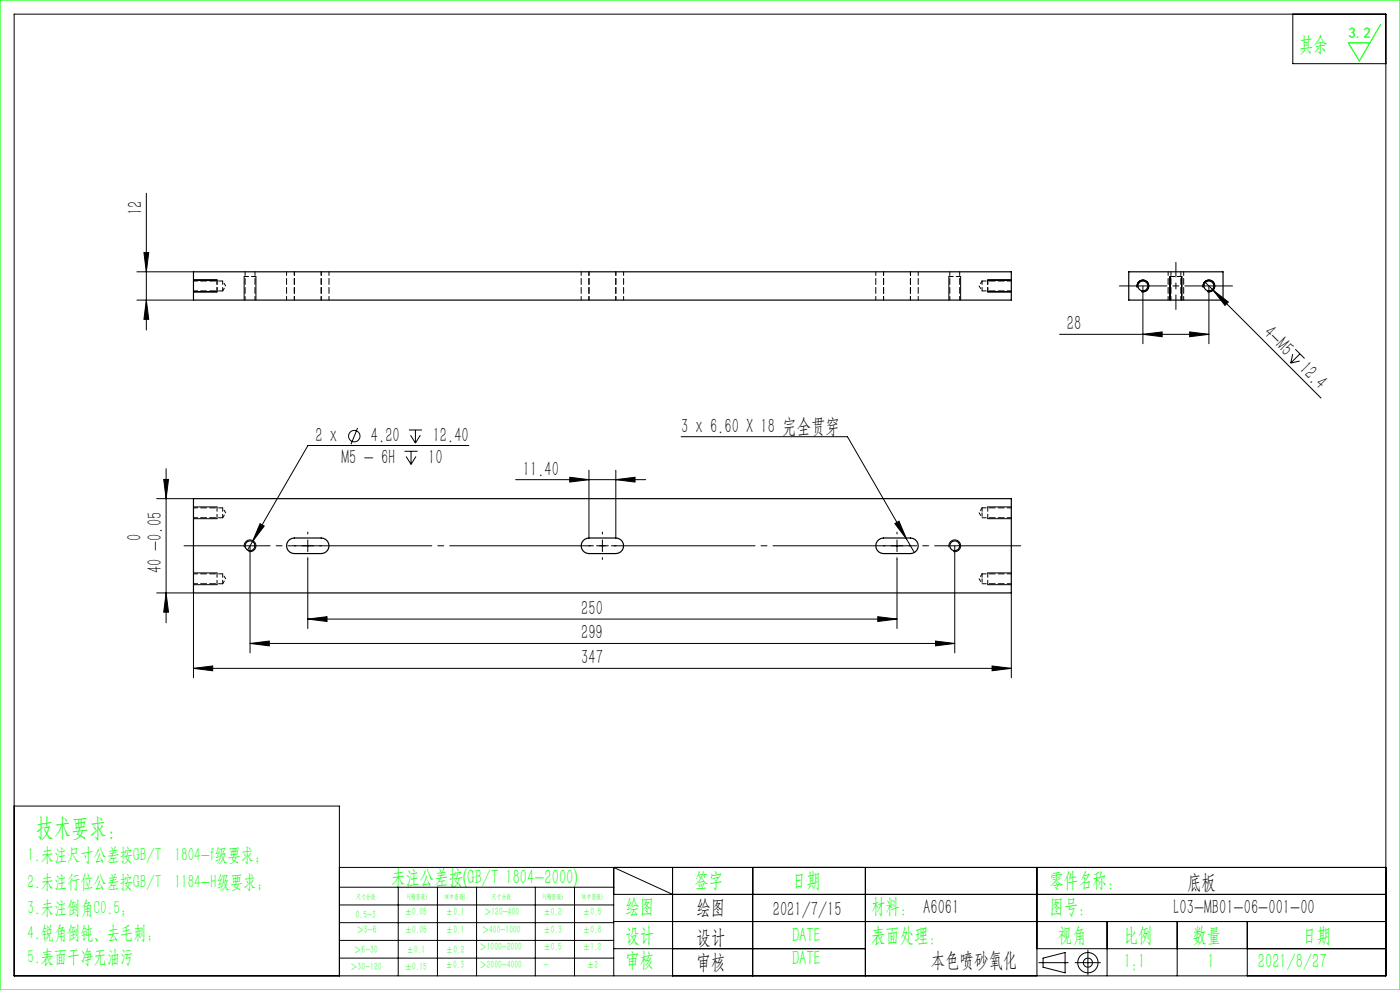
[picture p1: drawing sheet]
<svg xmlns="http://www.w3.org/2000/svg" width="297mm" height="210mm" viewBox="0 0 297 210" stroke-linecap="round" stroke-linejoin="round" font-family="sans-serif">
<g fill="none" stroke="#000" stroke-width=".21">
<path d="M3 3h291v204h-291zM274.3 3v10.5h19.7M29 57.7h12M30.5 53.6h1.1l-.6 4.1zM31 41v29M41 59.4h5M51.8 58.7v5M54.3 58.7v5M201.3 58.7v5M203.8 58.7v5M209.5 59.4h5M248.2 58.7v5"/>
<path d="M250.7 58.7v5M255.6 59.8l1.7 1.7M29 63.7h12M31 63.7l.6 4h-1.1zM41 61.9h5M209.5 61.9h5M224.8 70.9h31.7M241.3 61a1.25 1.25 0 0 1 1.1-1.6 1.25 1.25 0 0 1 1.3 1.4 1.25 1.25 0 0 1-1.6 1.1M242.5 70.9l4-.5v1zM242.5 60.7v12.2M252.4 70.4l4.1 .5-4.1 .5zM255.3 61a1.25 1.25 0 0 1 1.1-1.6 1.25 1.25 0 0 1 1.3 1.4 1.25 1.25 0 0 1-1.6 1.1"/>
<path d="M256.5 60.7v12.2M257.3 61.5l3.3 2.6-.7 .7zM257.3 61.5l22.9 22.9M274.2 75.1l-.4 1.9M274.8 74.1l1.9 1.9M275.7 76.6l-1.9 .4M275.8 75.1l-2 1.9M35.2 99.4v32.7M75.9 90.8l-1.4 3.4M85.8 95.7h2.8M86.2 96.8l1 1.7M86.7 91.2h2.8"/>
<path d="M87.1 92.3l1 1.7M87.2 95.7v2.8M88.1 91.2v2.8M88.2 96.8l-1 1.7M89.2 92.3l-1.1 1.7M99.5 94.5h-34.2l-12.8 22.2M124.9 99.7v14.4M130.6 99.7v14.4M144.5 92.6h35.3l14.2 24.6M33.2 105.8h7.8M34.7 101.7h1l-.5 4.1zM41 110h5"/>
<path d="M41 107.5h5M51.8 116.1a1.25 1.25 0 0 1 1.1-1.6 1.25 1.25 0 0 1 1.4 1.4 1.25 1.25 0 0 1-1.6 1.1M53 115.8v22.7M55.2 111.1l.8 .5-2.4 3.3zM64 115.8h2.5M65.3 114.5v2.5M65.3 118.7v14.6M109.4 101.7h27.6M120.9 101.2l4 .5-4 .6zM126.5 115.8h2.5M127.8 114.5v2.5M130.6 101.7l4.1-.5v1.1z"/>
<path d="M189 115.8h2.5M189.8 111.1l.9-.5 1.6 3.7zM190.3 118.7v14.6M190.3 114.5v2.5M201.3 116.1a1.25 1.25 0 0 1 1.1-1.6 1.25 1.25 0 0 1 1.4 1.4 1.25 1.25 0 0 1-1.6 1.1M202.5 115.8v22.7M209.5 110h5M209.5 107.5h5M33.2 125.8h7.8v18M35.2 125.8l.5 4.1h-1zM41 124h5M41 121.5h5"/>
<path d="M53 136.5l4.1-.5v1zM53 136.5h149.5M65.3 131.3l4.1-.5v1zM65.3 131.3h125M186.2 130.8l4.1 .5-4.1 .5zM198.5 136l4 .5-4 .5zM209.5 124h5M209.5 121.5h5M214.5 125.8v18M41 141.8l4.1-.5v1zM41 141.8h173.5M210.5 141.3l4 .5-4 .5z"/>
<path d="M3 171h69v36M72 184h222M72 188.2h58.2M72 192h58.2M72 195.7h58.2M72 199.5h58.2M84.5 188.2v18.8M92.8 188.2v18.8M101.1 188.2v18.8M113.6 188.2v18.8M121.9 188.2v18.8M130.2 189.7h163.8"/>
<path d="M130.2 195.5h163.8M142.7 189.7l-12.5-5.7v23M142.7 184v23M159.7 184v23M183.6 184v23M220 184v23M234.9 195.5v11.5M249.7 195.5v11.5M264.6 195.5v11.5M72 203.2h58.2M130.2 201.2h53.4M220 201.2h74"/>
<path d="M220.4 204.2h6.2M221.3 203.2l4.7-1.1v4.3l-4.7-1.2zM228.1 204.2h5.3M230.8 201.5v5.3"/>
<circle cx="75.2" cy="92.5" r="1.21"/>
<circle cx="230.8" cy="204.2" r="2.15"/>
<circle cx="230.8" cy="204.2" r=".96"/>
</g>
<path d="M216.5 115.8h-177.5" fill="none" stroke="#000" stroke-width=".21" stroke-dasharray="30.5 1.3 1.3 1.3" stroke-dashoffset="12.2"/>
<path d="M261.5 60.7h-24" fill="none" stroke="#000" stroke-width=".21" stroke-dasharray="30.5 1.3 1.3 1.3" stroke-dashoffset="20.4"/>
<path d="M249.5 65.7v-10" fill="none" stroke="#000" stroke-width=".21" stroke-dasharray="30.5 1.3 1.3 1.3" stroke-dashoffset="27.4"/>
<path d="M0 0h297v210h-297zM292.9 5.2l-4.5 7.7-2.4-3.8h4.6" fill="none" stroke="#0f0" stroke-width=".25"/>
<path d="M54.3 58.7h-2.5M203.8 58.7h-2.5M209.5 59.4v2.5M250.7 58.7h-2.5M46 61.9v-2.5M46 110v-2.5M209.5 107.5v2.5M46 124v-2.5M209.5 121.5v2.5" fill="none" stroke="#000" stroke-width=".21" stroke-dasharray="1.3 .6" stroke-dashoffset=".3"/>
<path d="M62.8 115.8h-.4M65.3 113.3v-.4M65.3 118.3v.4M67.8 115.8h.4M125.3 115.8h-.4M127.8 113.3v-.4M127.8 118.3v.4M130.3 115.8h.4M187.8 115.8h-.4M190.3 113.3v-.4M190.3 118.3v.4M192.8 115.8h.4" fill="none" stroke="#000" stroke-width=".21" stroke-dasharray="30.5 1.3 1.3 1.3"/>
<g fill="#000">
<path d="M257.3 61.5l3.3 2.6-.7 .7z"/>
<path d="M31 63.7l.6 4h-1.1zM30.5 53.6h1.1l-.6 4.1zM35.2 125.8l.5 4.1h-1zM34.7 101.7h1l-.5 4.1z"/>
<path d="M242.5 70.9l4-.5v1zM252.4 70.4l4.1 .5-4.1 .5zM65.3 131.3l4.1-.5v1zM186.2 130.8l4.1 .5-4.1 .5zM55.2 111.1l-1.6 3.8 2.4-3.3zM189.8 111.1l2.5 3.2-1.6-3.7z"/>
<path d="M130.6 101.7l4.1-.5v1.1zM120.9 101.2l4 .5-4 .6z"/>
<path d="M41 141.8l4.1-.5v1zM210.5 141.3l4 .5-4 .5zM53 136.5l4.1-.5v1zM198.5 136l4 .5-4 .5z"/>
</g>
<g fill="none" stroke="#000" stroke-width=".25">
<path d="M41 57.7h173.5v6h-173.5zM239.5 57.7h20v6h-20zM41 105.8h173.5v20h-173.5zM61.1 114.8l.8-.6 .5-.1h5.7a1.65 1.65 0 0 1 1.7 1.7 1.65 1.65 0 0 1-1.7 1.6h-5.7a1.65 1.65 0 0 1-1.3-2.6zM123.6 114.8l.8-.6 .5-.1h5.7a1.65 1.65 0 0 1 1.7 1.7 1.65 1.65 0 0 1-1.7 1.6h-5.7a1.65 1.65 0 0 1-1.3-2.6zM186.1 114.8l.8-.6 .5-.1h5.7a1.65 1.65 0 0 1 1.7 1.7 1.65 1.65 0 0 1-1.7 1.6h-5.7a1.65 1.65 0 0 1-1.3-2.6z"/>
<circle cx="242.5" cy="60.7" r="1.05"/>
<circle cx="256.5" cy="60.7" r="1.05"/>
<circle cx="53" cy="115.8" r="1.05"/>
<circle cx="202.5" cy="115.8" r="1.05"/>
</g>
<g fill="none" stroke="#000" stroke-width=".21" stroke-dasharray="1.3 .6" stroke-dashoffset=".5">
<path d="M52 57.7v6M60.8 57.7v6M62.4 57.7v6M68.1 57.7v6M123.3 57.7v6M124.9 57.7v6M130.6 57.7v6M185.8 57.7v6M187.4 57.7v6M193.1 57.7v6M201.5 57.7v6M208.3 59.6v2.1"/>
<path d="M247.8 57.7v6M248.4 57.7v6M47.2 61.7v-2.1M54.1 63.7v-6M62.4 63.7v-6M68.1 63.7v-6M69.8 63.7v-6M124.9 63.7v-6M130.6 63.7v-6M132.3 63.7v-6M187.4 63.7v-6M193.1 63.7v-6"/>
<path d="M194.8 63.7v-6M203.6 63.7v-6M250.5 63.7v-6M251.1 63.7v-6M47.2 109.8v-2.1M208.3 108.8v1M208.3 107.7v1.1M47.2 123.8v-2.1M208.3 122.8v1M208.3 121.7v1.1"/>
</g>
<path d="M208.3 59.6l-.6 1.1M47.2 61.7l.7-1M47.9 60.7l-.7-1.1M207.7 60.7l.6 1M47.2 109.8l.7-1M47.9 108.8l-.7-1.1M207.7 108.8l.6 1M208.3 107.7l-.6 1.1M47.2 123.8l.7-1M47.9 122.8l-.7-1.1M207.7 122.8l.6 1M208.3 121.7l-.6 1.1" fill="none" stroke="#000" stroke-width=".21" stroke-dasharray="1.3 .6" stroke-dashoffset=".6"/>
<path d="M47.2 59.6h-6.2M214.5 59.6h-6.2M41 61.7h6.2M208.3 61.7h6.2M41 109.8h6.2M47.2 107.7h-6.2M208.3 109.8h6.2M214.5 107.7h-6.2M41 123.8h6.2M47.2 121.7h-6.2M208.3 123.8h6.2M214.5 121.7h-6.2" fill="none" stroke="#000" stroke-width=".21" stroke-dasharray="1.3 .6" stroke-dashoffset=".4"/>
<text font-size="5.4" fill="#0f0" x="7.7" y="177.2">技术要求：</text>
<g font-size="4.4" fill="#0f0">
<text x="275.6" y="10.8">其余</text>
<text x="83" y="187.5">未注公差按(GB/T 1804-2000)</text>
<text x="147.3" y="188">签字</text>
<text x="168" y="188">日期</text>
<text x="222.6" y="188">零件名称：</text>
<text x="132.7" y="193.6">绘图</text>
<text x="184.8" y="193.6">材料： A6061</text>
<text x="222.6" y="193.6">图号：</text>
<text x="132.7" y="199.8">设计</text>
<text x="168" y="199.8">DATE</text>
<text x="184.8" y="199.8">表面处理：</text>
<text x="224.4" y="199.8">视角</text>
<text x="238.4" y="199.8">比例</text>
<text x="253" y="199.8">数量</text>
<text x="276.3" y="199.8">日期</text>
<text x="132.7" y="205.1">审核</text>
<text x="168" y="204.6">DATE</text>
<text x="238.4" y="205.3">1:1</text>
<text x="256.2" y="205.3">1</text>
<text x="266.9" y="205.3">2021/8/27</text>
</g>
<g font-size="4.4">
<text x="30.2" y="45.6" transform="rotate(-90 30.2 45.6)">12</text>
<text x="226.3" y="70">28</text>
<text x="267.8" y="70.8" transform="rotate(45 267.8 70.8)">4-M5</text>
<text x="275.4" y="78.4" transform="rotate(45 275.4 78.4)">12.4</text>
<text x="66.9" y="93.8">2 x</text>
<text x="78.7" y="93.8">4.20</text>
<text x="91.8" y="93.8">12.40</text>
<text x="144.5" y="91.8">3 x 6.60 X 18 完全贯穿</text>
<text x="72.5" y="98.3">M5 - 6H</text>
<text x="90.9" y="98.3">10</text>
<text x="110.9" y="100.9">11.40</text>
<text x="30" y="114.7" transform="rotate(-90 30 114.7)">0</text>
<text x="34.4" y="121.5" transform="rotate(-90 34.4 121.5)">40 -0.05</text>
<text x="123.3" y="130.4">250</text>
<text x="123.3" y="135.6">299</text>
<text x="123.3" y="140.9">347</text>
<text x="251.8" y="188.6">底板</text>
<text x="147.8" y="194">绘图</text>
<text x="163.9" y="194.3">2021/7/15</text>
<text x="249" y="194">L03-MB01-06-001-00</text>
<text x="147.8" y="200.2">设计</text>
<text x="147.8" y="205.5">审核</text>
<text x="197.5" y="205">本色喷砂氧化</text>
</g>
<g font-size="4" fill="#0f0">
<text x="5.9" y="182.6">1.未注尺寸公差按GB/T 1804-f级要求；</text>
<text x="5.9" y="188.4">2.未注行位公差按GB/T 1184-H级要求；</text>
<text x="5.9" y="193.9">3.未注倒角C0.5；</text>
<text x="5.9" y="199.2">4.锐角倒钝、去毛刺；</text>
<text x="5.9" y="204.2">5.表面干净无油污</text>
</g>
<text font-size="3.2" fill="#0f0" x="286.1" y="8">3.2</text>
<g font-size="2.3" fill="#0f0">
<text x="75.5" y="194.7">0.5-3</text>
<text x="75.6" y="198">＞3-6</text>
<text x="85.9" y="194.2">±0.05</text>
<text x="85.9" y="198">±0.05</text>
<text x="94.6" y="194.2">±0.1</text>
<text x="94.6" y="198">±0.1</text>
<text x="102.2" y="198">＞400-1000</text>
<text x="102.7" y="194.2">＞120-400</text>
<text x="115.3" y="194.2">±0.2</text>
<text x="115.3" y="198">±0.3</text>
<text x="123.7" y="194.2">±0.5</text>
<text x="123.7" y="198">±0.8</text>
<text x="75.1" y="202.2">＞6-30</text>
<text x="86.3" y="202.2">±0.1</text>
<text x="94.6" y="202.2">±0.2</text>
<text x="101.7" y="201.6">＞1000-2000</text>
<text x="115.3" y="201.6">±0.5</text>
<text x="123.7" y="201.6">±1.2</text>
<text x="74.3" y="205.8">＞30-120</text>
<text x="85.9" y="205.8">±0.15</text>
<text x="94.5" y="205.4">±0.3</text>
<text x="101.7" y="205.4">＞2000-4000</text>
<text x="115.3" y="205.4">-</text>
<text x="124.5" y="205.4">±2</text>
</g>
<g font-size="1.5" fill="#0f0">
<text x="75.5" y="190.6">尺寸分段</text>
<text x="86.4" y="190.6">F(精密级)</text>
<text x="94.4" y="190.6">M(中密级)</text>
<text x="104.3" y="190.6">尺寸分段</text>
<text x="115.2" y="190.6">F(精密级)</text>
<text x="123.5" y="190.6">M(中密级)</text>
</g>
</svg>
